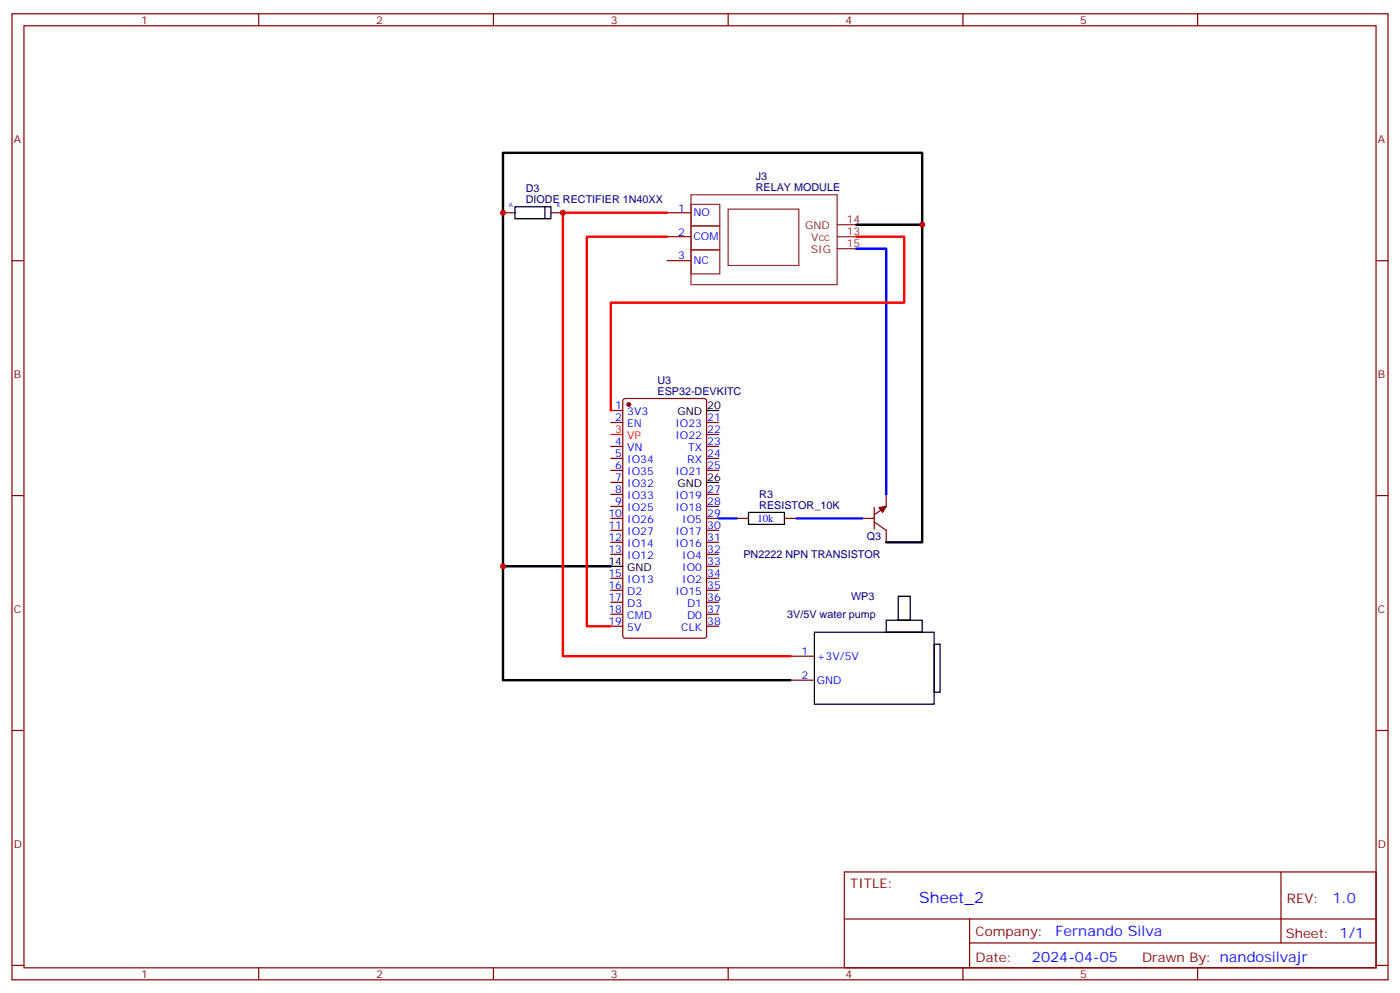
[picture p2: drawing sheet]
<svg xmlns="http://www.w3.org/2000/svg" width="412mm" height="292mm" viewBox="0 0 412 292" stroke-linecap="round" stroke-linejoin="round" font-family="sans-serif">
<g fill="none" stroke="#870000" stroke-width=".35">
<path d="M3.5 4.1h405.4v284.3h-405.4zM7.1 7.6h398.2v277.3h-398.2zM76.2 4.1v3.5M145.3 4.1v3.5M214.5 4.1v3.5M283.6 4.1v3.5M352.8 4.1v3.5M3.5 76.7h3.6M148.2 62.6h3.5M162.3 62.6h3.5M196.5 76.7h7.1M196.5 62.6h7.1"/>
<path d="M196.5 69.7h7.1M405.3 76.7h3.6M183.7 117.5l.4-.2h23.3l.7 .4v69.4l-.4 .7-23.6 .1-.6-.5-.1-69.4zM179.9 120.8h3.5M179.9 124.4h3.5M179.9 131.4h3.5M179.9 134.9h3.5M179.9 138.5h3.5M208.1 124.4h3.6M208.1 131.4h3.6M208.1 134.9h3.6M208.1 138.5h3.6"/>
<path d="M208.1 127.9h3.6M3.5 145.9h3.6M179.9 142h3.5M179.9 145.5h3.5M179.9 149h3.5M179.9 152.6h3.5M179.9 156.1h3.5M179.9 159.6h3.5M208.1 145.5h3.6M208.1 149h3.6M208.1 152.6h3.6M208.1 156.1h3.6"/>
<path d="M208.1 159.6h3.6M217 152.6h3.5M231.1 152.6h3.5M254 152.6h3.5M257.5 153.6l3.6 2.5v3.5M257.5 149.4v6.4M261.1 145.5v3.5l-3.6 2.5M405.3 145.9h3.6M179.9 163.2h3.5M179.9 170.2h3.5M179.9 173.7h3.5M179.9 177.3h3.5"/>
<path d="M208.1 163.2h3.6M208.1 170.2h3.6M208.1 173.7h3.6M208.1 177.3h3.6M208.1 166.7h3.6M179.9 180.8h3.5M179.9 184.3h3.5M208.1 180.8h3.6M208.1 184.3h3.6M232.8 193.1h7.1M3.5 215h3.6M232.8 200.2h7.1"/>
<path d="M405.3 215h3.6M248.7 256.6h156.6v28.3h-156.6zM377.3 256.7v20.8M248.7 270.5h156.5M285.6 277.5h119.6M285.6 270.5v14.1M3.5 284.2h3.6M76.2 284.9v3.5M145.3 284.9v3.5M214.5 284.9v3.5M283.6 284.9v3.5M352.8 284.9v3.5"/>
<path d="M405.3 284.2h3.6"/>
</g>
<g fill="#870000" stroke="#870000" stroke-width=".35">
<path d="M258.9 149.4l2.2-.4-1.1 1.8z"/>
<circle cx="185.2" cy="119.1" r=".53"/>
</g>
<path d="M179.9 127.9h3.5" fill="none" stroke="#f00" stroke-width=".35"/>
<path d="M151.7 60.9h10.6v3.5h-10.6zM160.5 60.9v3.5M208.1 120.8h3.6M208.1 142h3.6M220.5 150.8h10.6v3.5h-10.6zM179.9 166.7h3.5M264.6 175.5h3.5v7.1h-3.5zM239.9 186.1h35.3v21.2h-35.3zM261.1 182.6h10.5v3.5h-10.5zM275.2 189.6h1.7v14.1h-1.7z" fill="none" stroke="#000" stroke-width=".35"/>
<path d="M203.6 57.3h43v26.5h-43zM214.5 61.6h20.8v16.5h-20.8z" fill="none" stroke="#822e2e" stroke-width=".35"/>
<path d="M203.6 73.6h8.4v7h-8.4zM203.6 66.5h8.4v7.1h-8.4zM203.6 60.1h8.4v6.4h-8.4zM246.6 73.2h5.6M246.6 69.7h5.6M246.6 66.1h5.6" fill="none" stroke="#8c2424" stroke-width=".35"/>
<path d="M252.2 73.2h8.9v72.3M211.7 152.6h5.3M234.6 152.6h19.4" fill="none" stroke="#00f" stroke-width=".71"/>
<path d="M252.2 66.1h19.4M261.1 159.6h10.5v-114.6h-123.4v155.2h84.6M148.2 166.7h31.7" fill="none" stroke="#000" stroke-width=".71"/>
<path d="M196.5 62.6h-30.7v130.5h67M196.5 69.7h-23.6v114.6h7M252.2 69.7h14.1v19.4h-86.4v31.7" fill="none" stroke="#f00" stroke-width=".71"/>
<g fill="#c00">
<circle cx="148.2" cy="166.7" r=".88"/>
<circle cx="165.8" cy="62.6" r=".88"/>
<circle cx="148.2" cy="62.6" r=".88"/>
<circle cx="271.6" cy="66.1" r=".88"/>
</g>
<text font-size="4.6" fill="#00f" x="270.8" y="265.7">Sheet_2</text>
<g font-size="4.2" fill="#00f">
<text x="392.5" y="265.9">1.0</text>
<text x="310.9" y="275.5">Fernando Silva</text>
<text x="304" y="283.3">2024-04-05</text>
</g>
<g font-size="3.9" fill="#800">
<text x="250.5" y="261.2">TITLE:</text>
<text x="379.1" y="265.9">REV:</text>
<text x="287.4" y="275.4">Company:</text>
<text x="378.7" y="276">Sheet: 1/1</text>
<text x="287.4" y="283.1">Date:</text>
<text x="336.4" y="283.2">Drawn By: nandosilvajr</text>
</g>
<g font-size="3.2" fill="#800">
<text x="41.6" y="7.1">1</text>
<text x="110.8" y="7.1">2</text>
<text x="179.9" y="7.1">3</text>
<text x="249.1" y="7.1">4</text>
<text x="318.2" y="7.1">5</text>
<text x="4.1" y="42.2">A</text>
<text x="405.9" y="42.2">A</text>
<text x="4.1" y="111.3">B</text>
<text x="405.9" y="111.3">B</text>
<text x="4.1" y="180.4">C</text>
<text x="405.9" y="180.4">C</text>
<text x="4.1" y="249.6">D</text>
<text x="405.9" y="249.6">D</text>
<text x="41.6" y="287.9">1</text>
<text x="110.8" y="287.9">2</text>
<text x="179.9" y="287.9">3</text>
<text x="249.1" y="287.9">4</text>
<text x="318.2" y="287.9">5</text>
</g>
<g font-size="3.2" fill="#000080">
<text x="222.6" y="53.1">J3</text>
<text x="154.9" y="59.8">DIODE RECTIFIER 1N40XX</text>
<text x="154.9" y="56.6">D3</text>
<text x="222.6" y="56.3">RELAY MODULE</text>
<text x="193.7" y="113.1">U3</text>
<text x="193.7" y="116.2">ESP32-DEVKITC</text>
<text x="223.7" y="149.8">RESISTOR_10K</text>
<text x="223.7" y="146.6">R3</text>
<text x="255.3" y="158.9">Q3</text>
<text x="219" y="164.2">PN2222 NPN TRANSISTOR</text>
<text x="250.7" y="176.6">WP3</text>
<text x="231.9" y="181.9">3V/5V water pump</text>
</g>
<g font-size="3.2" fill="#00f">
<text x="199.8" y="62.3">1</text>
<text x="204.3" y="63.7">NO</text>
<text x="199.8" y="69.3">2</text>
<text x="204.3" y="70.7">COM</text>
<text x="199.8" y="76.4">3</text>
<text x="204.3" y="77.8">NC</text>
<text x="181.3" y="120.5">1</text>
<text x="181.3" y="124">2</text>
<text x="184.7" y="122.2">3V3</text>
<text x="184.7" y="125.8">EN</text>
<text x="199" y="125.8">IO23</text>
<text x="208.3" y="124">21</text>
<text x="181.3" y="131.1">4</text>
<text x="199" y="129.3">IO22</text>
<text x="208.3" y="127.5">22</text>
<text x="208.3" y="131.1">23</text>
<text x="181.3" y="134.6">5</text>
<text x="184.7" y="132.8">VN</text>
<text x="184.7" y="136.3">IO34</text>
<text x="202.5" y="136.3">RX</text>
<text x="202.7" y="132.8">TX</text>
<text x="208.3" y="134.6">24</text>
<text x="181.3" y="138.1">6</text>
<text x="181.3" y="141.6">7</text>
<text x="184.7" y="139.9">IO35</text>
<text x="184.7" y="143.4">IO32</text>
<text x="199" y="139.9">IO21</text>
<text x="208.3" y="138.1">25</text>
<text x="181.3" y="145.2">8</text>
<text x="181.3" y="148.7">9</text>
<text x="184.7" y="146.9">IO33</text>
<text x="199" y="146.9">IO19</text>
<text x="208.3" y="145.2">27</text>
<text x="208.3" y="148.7">28</text>
<text x="179.2" y="152.2">10</text>
<text x="179.2" y="155.8">11</text>
<text x="184.7" y="150.5">IO25</text>
<text x="184.7" y="154">IO26</text>
<text x="199" y="150.5">IO18</text>
<text x="201" y="154">IO5</text>
<text x="208.3" y="152.2">29</text>
<text x="208.3" y="155.8">30</text>
<text x="223.1" y="153.7">10k</text>
<text x="179.2" y="159.3">12</text>
<text x="184.7" y="157.5">IO27</text>
<text x="184.7" y="161">IO14</text>
<text x="199" y="157.5">IO17</text>
<text x="199" y="161">IO16</text>
<text x="208.3" y="159.3">31</text>
<text x="179.2" y="162.8">13</text>
<text x="184.7" y="164.6">IO12</text>
<text x="201" y="164.6">IO4</text>
<text x="208.3" y="162.8">32</text>
<text x="208.3" y="166.3">33</text>
<text x="179.2" y="169.9">15</text>
<text x="179.2" y="173.4">16</text>
<text x="184.7" y="171.6">IO13</text>
<text x="201" y="168.1">IO0</text>
<text x="201" y="171.6">IO2</text>
<text x="208.3" y="169.9">34</text>
<text x="208.3" y="173.4">35</text>
<text x="179.2" y="176.9">17</text>
<text x="184.7" y="175.2">D2</text>
<text x="184.7" y="178.7">D3</text>
<text x="199" y="175.2">IO15</text>
<text x="202.4" y="178.7">D1</text>
<text x="208.3" y="176.9">36</text>
<text x="179.2" y="180.4">18</text>
<text x="179.2" y="184">19</text>
<text x="184.7" y="182.2">CMD</text>
<text x="184.7" y="185.7">5V</text>
<text x="200.7" y="185.7">CLK</text>
<text x="202.4" y="182.2">D0</text>
<text x="208.3" y="180.4">37</text>
<text x="208.3" y="184">38</text>
<text x="236.1" y="192.8">1</text>
<text x="240.6" y="194.2">+3V/5V</text>
<text x="236.1" y="199.8">2</text>
<text x="240.6" y="201.3">GND</text>
</g>
<g font-size="3.2" fill="#8d2323">
<text x="249.4" y="65.6">14</text>
<text x="237.2" y="67.4">GND</text>
<text x="239" y="70.9">Vcc</text>
<text x="249.4" y="69.2">13</text>
<text x="238.9" y="74.4">SIG</text>
<text x="249.4" y="72.7">15</text>
</g>
<g font-size="3.2">
<text x="199.6" y="122.2">GND</text>
<text x="208.3" y="120.5">20</text>
<text x="199.6" y="143.4">GND</text>
<text x="208.3" y="141.6">26</text>
<text x="179.2" y="166.3">14</text>
<text x="184.7" y="168.1">GND</text>
</g>
<g font-size="3.2" fill="#f00">
<text x="181.3" y="127.5">3</text>
<text x="184.7" y="129.3">VP</text>
</g>
<g font-size="1.8" fill="#00f">
<text x="149.9" y="60.9">A</text>
<text x="164" y="60.9">K</text>
</g>
</svg>
